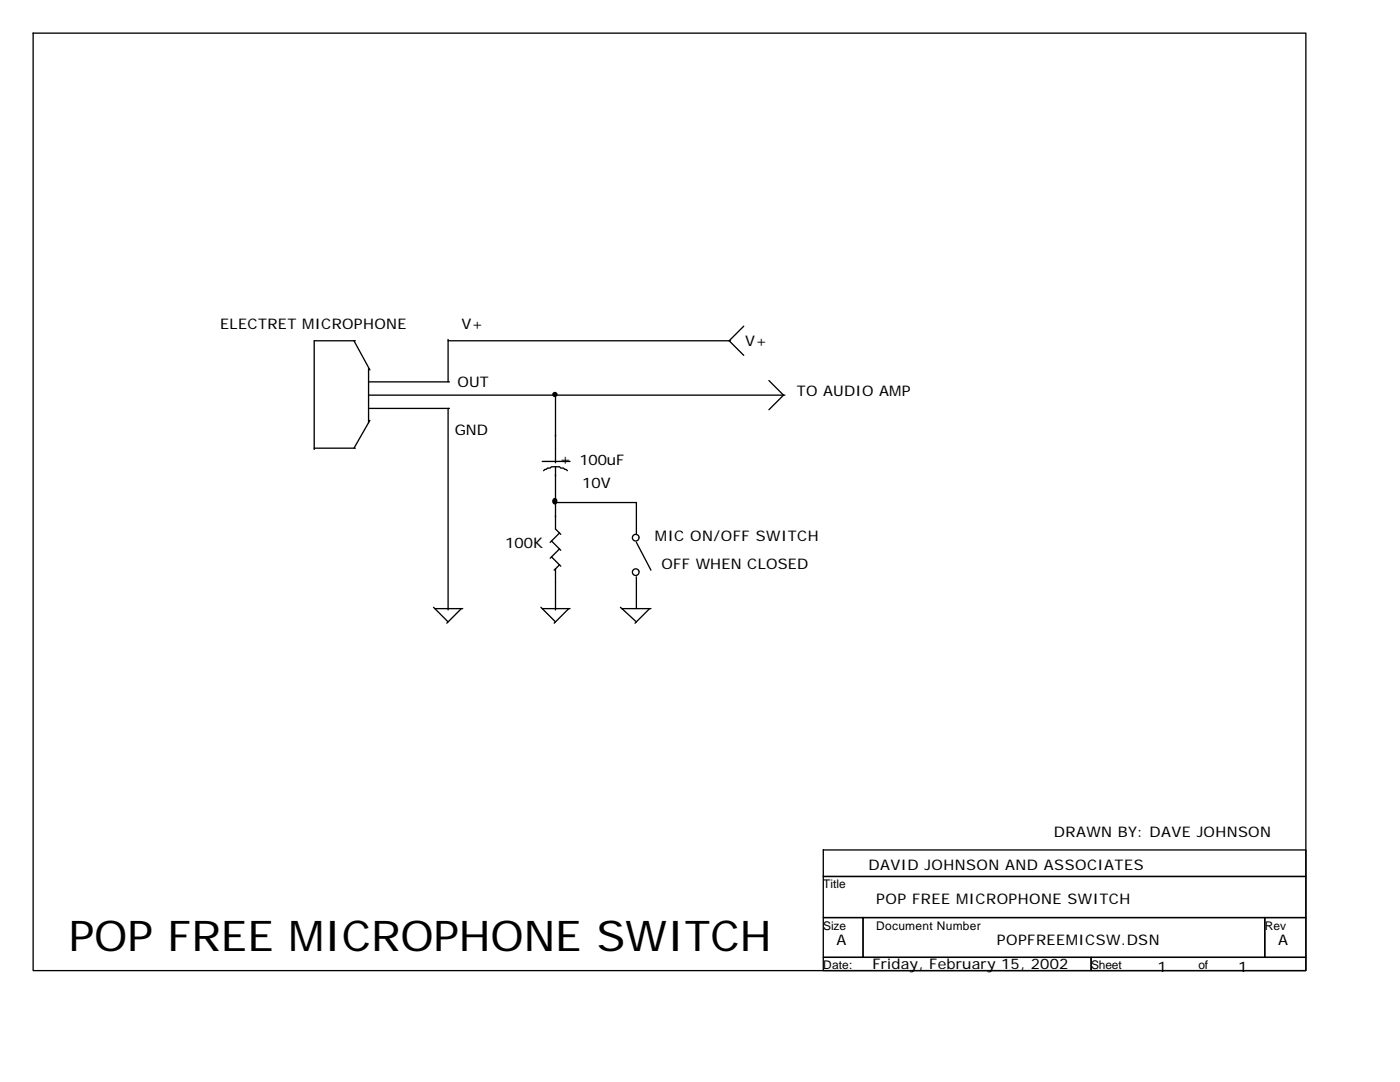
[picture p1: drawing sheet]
<svg xmlns="http://www.w3.org/2000/svg" width="279mm" height="216mm" viewBox="0 0 279 216" stroke-linecap="round" stroke-linejoin="round" font-family="sans-serif">
<g fill="none" stroke="#000" stroke-width=".26">
<path d="M6.6 6.6h254v187.1h-254zM70.6 68l3.2 5.8M70.9 68h-8.2v21.7M73.6 73.6v10.8M73.6 76.2h16.1M73.6 78.8h83M89.4 68h56.4M89.4 67.7v8.5M110.9 78.8v13.5M148.4 65.1l-2.9 2.9 2.9 2.9M153.5 75.9l2.9 2.9-2.9 3M62.7 89.4h8.2"/>
<path d="M73.6 81.5h16.1M73.8 83.9l-3.2 5.5M89.4 81.5v40.2M108.2 92.1h5.6M110.9 93.1h.8l.2 .3h.5l.3 .3h.3l.2 .2M110.9 93.1h-.8l-.3 .3h-.5l-.8 .5M110.9 93.1v12.5l1 1M110.1 107.9l1.8 1.9M110.1 111.1l1.8 1.9M110.6 100.3h16.4v6.3M110.9 113.5v8.2M111.7 106.4l-1.9 1.8"/>
<path d="M111.7 109.5l-1.9 1.9M111.7 112.7l-1.1 1.1M127 108.2l2.9 5.6M127 115.1v6.3M127.5 107.2a.66 .66 0 0 0-1-.5 .66 .66 0 0 0 0 1.1 .66 .66 0 0 0 1-.5M127.5 114a.66 .66 0 0 0-1-.5 .66 .66 0 0 0 0 1.2 .66 .66 0 0 0 1-.5M86.5 121.2l2.9 2.9M86.8 121.4h5.5M92.1 121.4l-2.9 3M107.9 121.2l3 2.9M108.2 121.4h5.6M113.5 121.4l-2.9 3"/>
<path d="M123.8 121.2l3.2 2.9M124.1 121.4h5.8M129.6 121.4l-2.9 3M164.3 169.6h96.3v5.3h-96.3zM164.3 174.9h96.3v8.2h-96.3zM164.3 183.1h7.9v7.9h-7.9zM164.3 191h53.5v2.7h-53.5zM172.2 183.1h80.2v7.9h-80.2zM217.8 191h42.8v2.7h-42.8zM252.4 183.1h8.2v7.9h-8.2z"/>
</g>
<g fill="#000" stroke="#000" stroke-width=".26">
<path d="M110.5 99.6a.47 .47 0 0 1 .6 .4 .47 .47 0 0 1-.6 .5 .63 .63 0 0 1 0-.9z"/>
<circle cx="110.7" cy="78.7" r=".4"/>
</g>
<text font-size="8.5" x="13.8" y="189.7">POP FREE MICROPHONE SWITCH</text>
<g font-size="2.9">
<text x="43.9" y="65.6">ELECTRET MICROPHONE</text>
<text x="92.1" y="65.6">V+</text>
<text x="148.7" y="69.1">V+</text>
<text x="91.3" y="77.3">OUT</text>
<text x="159" y="79.1">TO AUDIO AMP</text>
<text x="90.8" y="86.8">GND</text>
<text x="111.7" y="92.6">+ 100uF</text>
<text x="116.2" y="97.4">10V</text>
<text x="130.7" y="107.9">MIC ON/OFF SWITCH</text>
<text x="100.8" y="109.3">100K</text>
<text x="132" y="113.5">OFF WHEN CLOSED</text>
<text x="210.3" y="167">DRAWN BY: DAVE JOHNSON</text>
<text x="173.3" y="173.6">DAVID JOHNSON AND ASSOCIATES</text>
<text x="174.9" y="180.4">POP FREE MICROPHONE SWITCH</text>
<text x="167" y="188.6">A</text>
<text x="199" y="188.6">POPFREEMICSW.DSN</text>
<text x="255.1" y="188.6">A</text>
<text x="174.1" y="193.4">Friday, February 15, 2002</text>
<text x="231" y="193.9">1</text>
<text x="247.1" y="193.9">1</text>
</g>
<g font-size="2.4">
<text x="164.3" y="177.3">Title</text>
<text x="164.3" y="185.5">Size</text>
<text x="174.9" y="185.5">Document Number</text>
<text x="252.4" y="185.5">Rev</text>
<text x="164.3" y="193.4">Date:</text>
<text x="217.8" y="193.4">Sheet</text>
<text x="239.2" y="193.4">of</text>
</g>
</svg>
